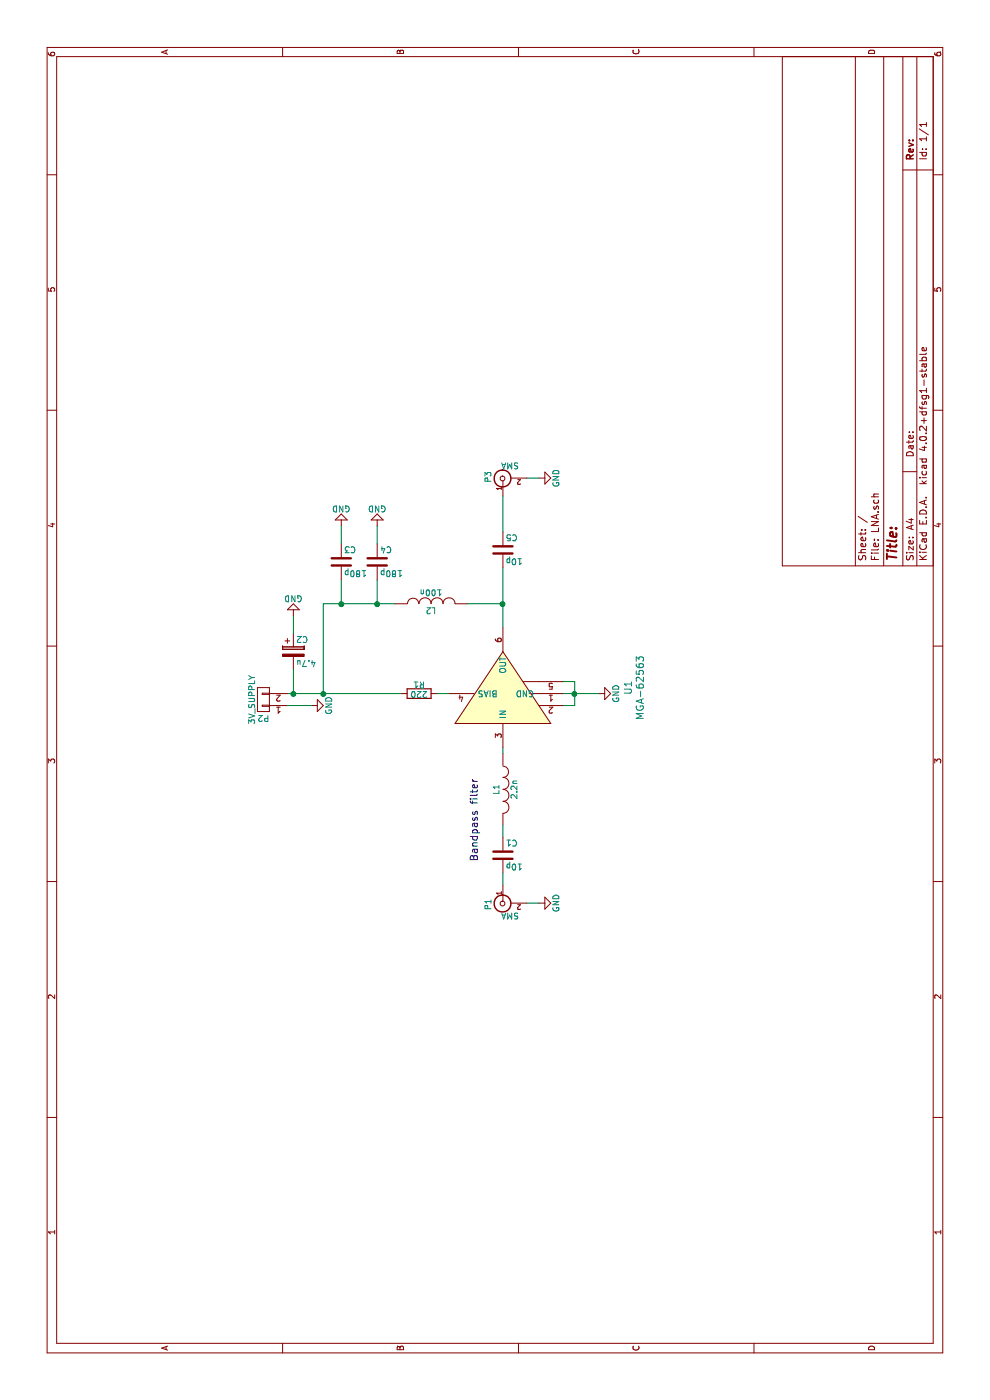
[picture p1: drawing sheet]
EESchema Schematic File Version 2
LIBS:power
LIBS:device
LIBS:transistors
LIBS:conn
LIBS:linear
LIBS:regul
LIBS:74xx
LIBS:cmos4000
LIBS:adc-dac
LIBS:memory
LIBS:xilinx
LIBS:microcontrollers
LIBS:dsp
LIBS:microchip
LIBS:analog_switches
LIBS:motorola
LIBS:texas
LIBS:intel
LIBS:audio
LIBS:interface
LIBS:digital-audio
LIBS:philips
LIBS:display
LIBS:cypress
LIBS:siliconi
LIBS:opto
LIBS:atmel
LIBS:contrib
LIBS:valves
LIBS:adc10065
LIBS:hmc38x
LIBS:lt5560
LIBS:mc34063a
LIBS:mga-62563
LIBS:mic5317-3
LIBS:mic29302
LIBS:sma
LIBS:sn74lvth162244
LIBS:ths4522
LIBS:LNA-cache
EELAYER 25 0
EELAYER END
$Descr A4 11693 8268
encoding utf-8
Sheet 1 1
Title ""
Date ""
Rev ""
Comp ""
Comment1 ""
Comment2 ""
Comment3 ""
Comment4 ""
$EndDescr
$Comp
L SMA P1
U 1 1
P 4150 4200
F 0 "P1" H 4160 4320 50  0000 C CNN
F 1 "SMA" V 4260 4140 50  0000 C CNN
F 2 "DAQ:SMA" H 4150 4200 50  0001 C CNN
F 3 "" H 4150 4200 50  0000 C CNN
	1    4150 4200
	-1   0    0    -1  
$EndComp
$Comp
L C C1
U 1 1
P 4550 4200
F 0 "C1" H 4575 4300 50  0000 L CNN
F 1 "10p" H 4575 4100 50  0000 L CNN
F 2 "Capacitors_SMD:C_0805_HandSoldering" H 4588 4050 50  0001 C CNN
F 3 "" H 4550 4200 50  0000 C CNN
	1    4550 4200
	0    1    1    0   
$EndComp
$Comp
L INDUCTOR L1
U 1 1
P 5100 4200
F 0 "L1" V 5050 4200 50  0000 C CNN
F 1 "2.2n" V 5200 4200 50  0000 C CNN
F 2 "Resistors_SMD:R_0805_HandSoldering" H 5100 4200 50  0001 C CNN
F 3 "" H 5100 4200 50  0000 C CNN
	1    5100 4200
	0    1    1    0   
$EndComp
$Comp
L GND #PWR01
U 1 1
P 4150 4500
F 0 "#PWR01" H 4150 4250 50  0001 C CNN
F 1 "GND" H 4150 4350 50  0000 C CNN
F 2 "" H 4150 4500 50  0000 C CNN
F 3 "" H 4150 4500 50  0000 C CNN
	1    4150 4500
	1    0    0    -1  
$EndComp
$Comp
L GND #PWR02
U 1 1
P 5900 5000
F 0 "#PWR02" H 5900 4750 50  0001 C CNN
F 1 "GND" H 5900 4850 50  0000 C CNN
F 2 "" H 5900 5000 50  0000 C CNN
F 3 "" H 5900 5000 50  0000 C CNN
	1    5900 5000
	1    0    0    -1  
$EndComp
$Comp
L R R1
U 1 1
P 5900 3500
F 0 "R1" V 5980 3500 50  0000 C CNN
F 1 "220" V 5900 3500 50  0000 C CNN
F 2 "Resistors_SMD:R_0805_HandSoldering" V 5830 3500 50  0001 C CNN
F 3 "" H 5900 3500 50  0000 C CNN
	1    5900 3500
	1    0    0    -1  
$EndComp
$Comp
L INDUCTOR L2
U 1 1
P 6650 3600
F 0 "L2" V 6600 3600 50  0000 C CNN
F 1 "100n" V 6750 3600 50  0000 C CNN
F 2 "Resistors_SMD:R_0805_HandSoldering" H 6650 3600 50  0001 C CNN
F 3 "" H 6650 3600 50  0000 C CNN
	1    6650 3600
	1    0    0    -1  
$EndComp
$Comp
L C C4
U 1 1
P 7000 3150
F 0 "C4" H 7025 3250 50  0000 L CNN
F 1 "180p" H 7025 3050 50  0000 L CNN
F 2 "Capacitors_SMD:C_0805_HandSoldering" H 7038 3000 50  0001 C CNN
F 3 "" H 7000 3150 50  0000 C CNN
	1    7000 3150
	0    1    1    0   
$EndComp
$Comp
L SMA P3
U 1 1
P 7700 4200
F 0 "P3" H 7710 4320 50  0000 C CNN
F 1 "SMA" V 7810 4140 50  0000 C CNN
F 2 "DAQ:SMA" H 7700 4200 50  0001 C CNN
F 3 "" H 7700 4200 50  0000 C CNN
	1    7700 4200
	1    0    0    -1  
$EndComp
$Comp
L GND #PWR03
U 1 1
P 7700 4500
F 0 "#PWR03" H 7700 4250 50  0001 C CNN
F 1 "GND" H 7700 4350 50  0000 C CNN
F 2 "" H 7700 4500 50  0000 C CNN
F 3 "" H 7700 4500 50  0000 C CNN
	1    7700 4500
	1    0    0    -1  
$EndComp
Wire Wire Line
	5450 4200 5400 4200
Wire Wire Line
	4700 4200 4800 4200
Wire Wire Line
	4400 4200 4300 4200
Wire Wire Line
	4150 4500 4150 4400
Wire Wire Line
	5800 4700 5800 4800
Wire Wire Line
	5800 4800 6000 4800
Wire Wire Line
	6000 4800 6000 4700
Wire Wire Line
	5900 4700 5900 5000
Connection ~ 5900 4800
Wire Wire Line
	7700 4400 7700 4500
Wire Wire Line
	6450 4200 6950 4200
Wire Wire Line
	6650 3900 6650 4200
Connection ~ 6650 4200
$Comp
L MGA-62563 U1
U 1 1
P 5950 3900
F 0 "U1" H 5950 2550 60  0000 C CNN
F 1 "MGA-62563" H 5950 2450 60  0000 C CNN
F 2 "DAQ:SOT-363" H 5800 4000 60  0001 C CNN
F 3 "" H 5800 4000 60  0000 C CNN
	1    5950 3900
	1    0    0    -1  
$EndComp
Wire Wire Line
	5900 3650 5900 3750
Wire Wire Line
	5900 2400 5900 3350
Wire Wire Line
	5900 2700 6650 2700
Wire Wire Line
	6650 2700 6650 3300
Wire Wire Line
	6850 3150 6650 3150
Connection ~ 6650 3150
Wire Wire Line
	7300 3150 7150 3150
$Comp
L GND #PWR04
U 1 1
P 7300 3150
F 0 "#PWR04" H 7300 2900 50  0001 C CNN
F 1 "GND" H 7300 3000 50  0000 C CNN
F 2 "" H 7300 3150 50  0000 C CNN
F 3 "" H 7300 3150 50  0000 C CNN
	1    7300 3150
	0    -1   -1   0   
$EndComp
$Comp
L CONN_01X02 P2
U 1 1
P 5850 2200
F 0 "P2" H 5850 2350 50  0000 C CNN
F 1 "3V_SUPPLY" V 5950 2200 50  0000 C CNN
F 2 "Pin_Headers:Pin_Header_Straight_1x02" H 5850 2200 50  0001 C CNN
F 3 "" H 5850 2200 50  0000 C CNN
	1    5850 2200
	0    -1   -1   0   
$EndComp
Connection ~ 5900 2700
$Comp
L GND #PWR05
U 1 1
P 5800 2600
F 0 "#PWR05" H 5800 2350 50  0001 C CNN
F 1 "GND" H 5800 2450 50  0000 C CNN
F 2 "" H 5800 2600 50  0000 C CNN
F 3 "" H 5800 2600 50  0000 C CNN
	1    5800 2600
	1    0    0    -1  
$EndComp
Wire Wire Line
	5800 2400 5800 2600
$Comp
L CP C2
U 1 1
P 6250 2450
F 0 "C2" H 6275 2550 50  0000 L CNN
F 1 "4.7u" H 6275 2350 50  0000 L CNN
F 2 "Capacitors_Tantalum_SMD:TantalC_SizeA_EIA-3216_Wave" H 6288 2300 50  0001 C CNN
F 3 "" H 6250 2450 50  0000 C CNN
	1    6250 2450
	0    1    1    0   
$EndComp
Wire Wire Line
	6100 2450 5900 2450
Connection ~ 5900 2450
$Comp
L GND #PWR06
U 1 1
P 6550 2450
F 0 "#PWR06" H 6550 2200 50  0001 C CNN
F 1 "GND" H 6550 2300 50  0000 C CNN
F 2 "" H 6550 2450 50  0000 C CNN
F 3 "" H 6550 2450 50  0000 C CNN
	1    6550 2450
	0    -1   -1   0   
$EndComp
Wire Wire Line
	6550 2450 6400 2450
$Comp
L GND #PWR07
U 1 1
P 7300 2850
F 0 "#PWR07" H 7300 2600 50  0001 C CNN
F 1 "GND" H 7300 2700 50  0000 C CNN
F 2 "" H 7300 2850 50  0000 C CNN
F 3 "" H 7300 2850 50  0000 C CNN
	1    7300 2850
	0    -1   -1   0   
$EndComp
$Comp
L C C3
U 1 1
P 7000 2850
F 0 "C3" H 7025 2950 50  0000 L CNN
F 1 "180p" H 7025 2750 50  0000 L CNN
F 2 "Capacitors_SMD:C_0805_HandSoldering" H 7038 2700 50  0001 C CNN
F 3 "" H 7000 2850 50  0000 C CNN
	1    7000 2850
	0    1    1    0   
$EndComp
Wire Wire Line
	6850 2850 6650 2850
Connection ~ 6650 2850
Wire Wire Line
	7150 2850 7300 2850
$Comp
L C C5
U 1 1
P 7100 4200
F 0 "C5" H 7125 4300 50  0000 L CNN
F 1 "10p" H 7125 4100 50  0000 L CNN
F 2 "Capacitors_SMD:C_0805_HandSoldering" H 7138 4050 50  0001 C CNN
F 3 "" H 7100 4200 50  0000 C CNN
	1    7100 4200
	0    1    1    0   
$EndComp
Wire Wire Line
	7250 4200 7550 4200
Text Notes 4500 4000 0    60   ~ 0
Bandpass filter
$EndSCHEMATC
